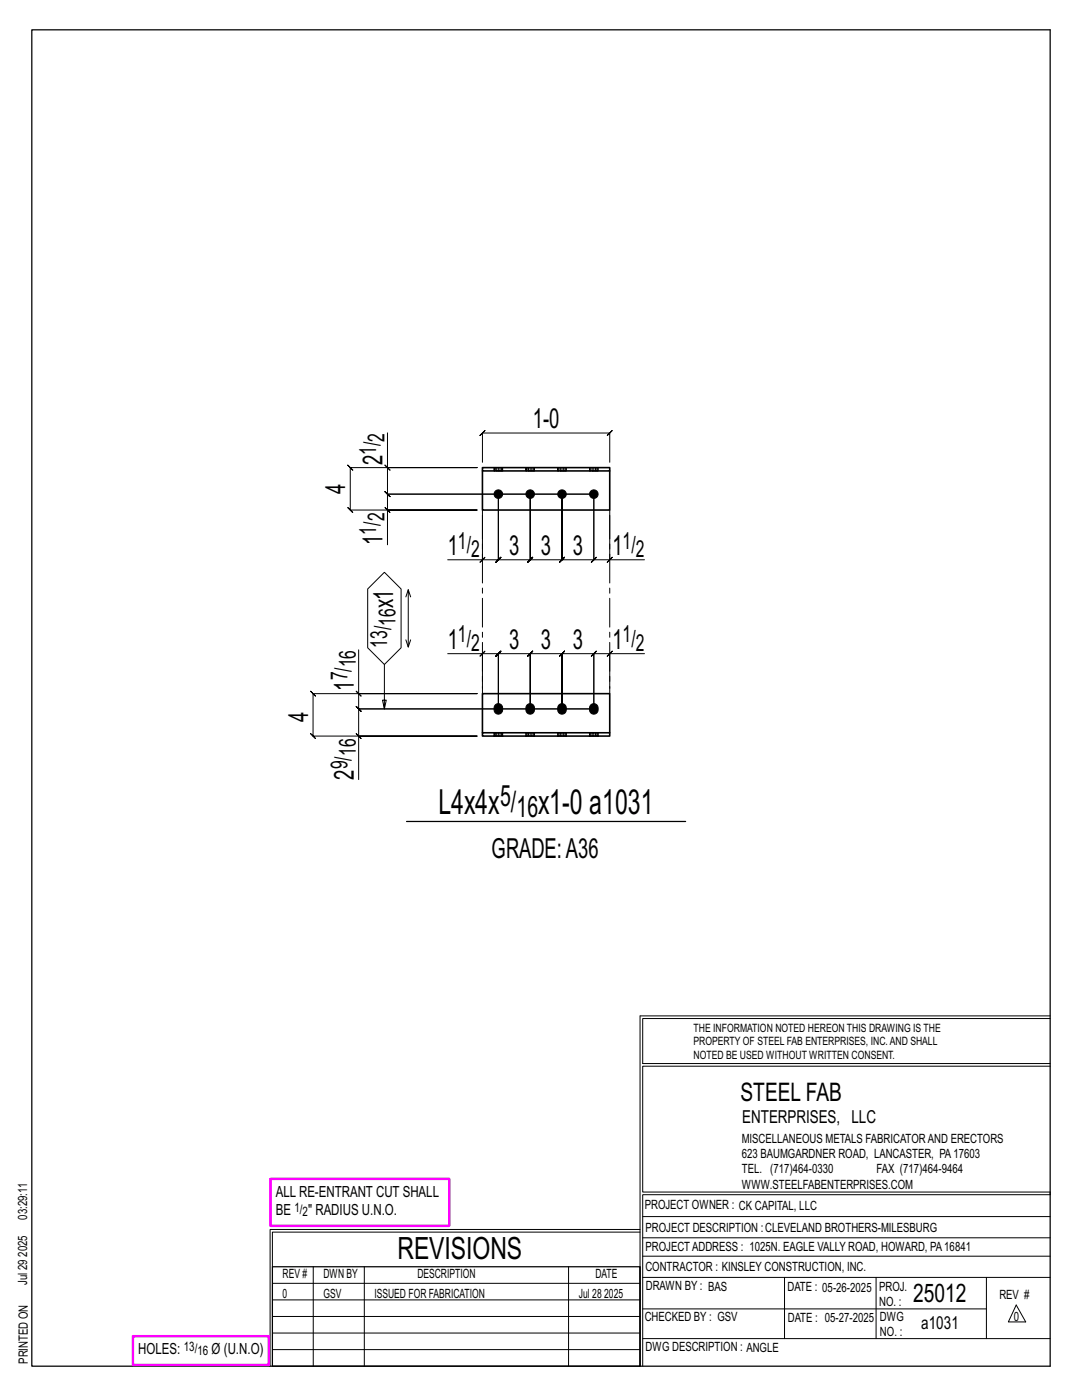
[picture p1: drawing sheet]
<svg xmlns="http://www.w3.org/2000/svg" width="216mm" height="279mm" viewBox="0 0 216 279" stroke-linecap="round" stroke-linejoin="round" font-family="sans-serif">
<g fill="none" stroke="#000" stroke-width=".2">
<path d="M76.8 92.8l1 1zM77.3 86.4v6.9h17.9h-25.3l-.5-.5 1 1-.5-.5v8.5l-.5-.5 1 1-.5-.5h25.3h-17.9v6.9M77.3 93.3v5.3l-.5-.5 1 1-.5-.5h41.2M96.3 92.3v-5.9l-.5 .5 1-1-.5 .5h25.4l-.5 .5 1-1-.5 .5v5.9M118.5 98.6v13.1l.5-.5-1 1 .5-.5h-6.4l.5-.5-1 1 .5-.5v-13.1v13.1l.5-.5-1 1 .5-.5h-6.3l.5-.5-1 1 .5-.5v-13.1v13.1l.5-.5-1 1 .5-.5h-6.4l.5-.5-1 1 .5-.5v-13.1v13.1l.5-.5-1 1 .5-.5h-3.1M118.5 98.6v13.1l-.5 .5 1-1-.5 .5h3.2M118.5 98.6h-41.2l-.5-.5 1 1-.5-.5v3.2M73.4 117.5l3.3-3.3 3.3 3.3v11.8l-3.3 3.3-3.3-3.3zM76.8 101.3l1 1zM81.5 117.7l-.5 1.4M81.9 119.1l-.4-1.4v11.4M96.3 111.7l.5-.5-1 1z"/>
<path d="M96.3 102.8v8.9h-7M121.7 111.7l.5-.5-1 1zM121.7 102.8v8.9h6.9M71.1 137.9l1 1zM71.6 129.7v8.7h23.6h-32.7l-.5-.5 1 1-.5-.5v8.5l-.5-.5 1 1-.5-.5h32.7h-23.6v8.7M71.6 138.4v3.1l-.5-.5 1 1-.5-.5h46.9M76.7 132.6v8.9l-.4-1.8h.8l-.4 1.8M81 127.7l.5 1.4 .4-1.4M89.3 130.5h7v6.9M96.3 130.5l.5-.5-1 1zM96.3 130.5h3.1l-.5 .5 1-1-.5 .5v11v-11l-.5 .5 1-1-.5 .5h6.4l-.5 .5 1-1-.5 .5v11v-11l-.5 .5 1-1-.5 .5h6.3l-.5 .5 1-1-.5 .5v11v-11l-.5 .5 1-1-.5 .5h6.4l-.5 .5 1-1-.5 .5v11M121.7 130.5l.5-.5-1 1z"/>
<path d="M121.7 130.5h-3.2l.5-.5-1 1 .5-.5v11M128.6 130.5h-6.9v6.9M71.1 146.4l1 1zM118.5 141.5h-46.9l-.5-.5 1 1-.5-.5v5.4M127.7 202.7v70M127.7 202.7h81.8M209.5 203.3h-81.3v9h81.3M209.5 212.8h-81.3v25.1h81.3v.5h-81.3v34.3M54.4 259.4h73.3M54.4 256.1h73.3M62.5 252.8v19.9M72.7 252.8v19.9"/>
<path d="M113.4 252.8v19.9M127.7 245.4h-73.8v27.3M127.7 245.9h-73.3v6.9M128.2 242.8h81.3M128.2 254.9h81.3M128.2 250.7h81.3M128.2 247h81.3M156.5 254.9v12.2M174.8 254.9v12.2M196.8 254.9v12.2M54.4 269.3h73.3M54.4 266h73.3"/>
<path d="M54.4 262.7h73.3M128.2 261.2h68.6M128.2 267.1h81.3M202.8 260.4l1.9 3.4h-3.5z"/>
</g>
<path d="M6.3 6h203.2v266.7h-203.2zM81.1 163.9h55.7M54.4 252.8h73.3v19.9h-73.3z" fill="none" stroke="#000" stroke-width=".25"/>
<path d="M54 235.3h35.6v9.3h-35.6zM26.5 266.7h27.1v5.7h-27.1z" fill="none" stroke="#f0f" stroke-width=".5"/>
<g fill="#000" stroke="#000" stroke-width=".2">
<path d="M98.8 140.7a.91 .91 0 0 1 1.2-.1 .91 .91 0 0 1 .3 1.1 .9 .9 0 0 1-1.1 .8 .9 .9 0 0 1-.6-1.2zM105.2 140.7a.91 .91 0 0 1 1.1-.1 .91 .91 0 0 1 .4 1.1 .9 .9 0 0 1-1.1 .8 .9 .9 0 0 1-.7-1.2zM111.5 140.7a.91 .91 0 0 1 1.2-.1 .91 .91 0 0 1 .3 1.1 .9 .9 0 0 1-1.1 .8 .9 .9 0 0 1-.6-1.2zM117.9 140.7a.91 .91 0 0 1 1.1-.1 .91 .91 0 0 1 .4 1.1 .9 .9 0 0 1-1.1 .8 .9 .9 0 0 1-.7-1.2z"/>
<circle cx="99.4" cy="98.6" r=".86"/>
<circle cx="105.8" cy="98.6" r=".86"/>
<circle cx="112.1" cy="98.6" r=".86"/>
<circle cx="118.5" cy="98.6" r=".86"/>
</g>
<g fill="none" stroke="#000" stroke-width=".32">
<path d="M96.3 93.3h25.4v.7h-25.4zM96.3 94v7.8h25.4v-7.8M96.3 146.2h25.4v.7h-25.4zM96.3 146.2v-7.8h25.4v7.8M98.6 146.2h.1M98.6 146.9h.1M100.3 146.2h.1M100.3 146.9h.1M104.9 146.2h.1M104.9 146.9h.1M106.7 146.2h.1M106.7 146.9h.1"/>
<path d="M111.3 146.2h.1M111.3 146.9h.1M113 146.2h.1M113 146.9h.1M117.6 146.2h.1M117.6 146.9h.1M119.4 146.2h.1M119.4 146.9h.1"/>
</g>
<g fill="none" stroke="#000" stroke-width=".2" stroke-dasharray="2 1.4">
<path d="M98.6 93.3v.7zM98.6 93.3h.2M99.1 93.3h-.3v.7h-.2M99.1 94h.3v-.7h-.3v.7h-.3M99.4 93.3h.4v.7h-.4M99.8 93.3h.2v.7h-.2M100 93.3h.2v.7h-.2M100.2 93.3v.7M104.9 93.3l.1 .7zM105 93.3h.2M105.5 93.3h-.3v.7h-.2M105.5 94h.3v-.7h-.3v.7h-.3"/>
<path d="M105.8 93.3h.3v.7h-.3M106.1 93.3h.3v.7h-.3M106.4 93.3h.2v.7h-.2M106.6 93.3v.7M111.3 93.3v.7zM111.3 93.3h.2M111.8 93.3h-.3v.7h-.2M111.8 94h.3v-.7h-.3v.7h-.3M112.1 93.3h.4v.7h-.4M112.5 93.3h.2v.7h-.2M112.7 93.3h.2v.7h-.2M112.9 93.3v.7"/>
<path d="M117.6 93.3l.1 .7zM117.7 93.3h.2M118.2 93.3h-.3v.7h-.2M118.2 94h.3v-.7h-.3v.7h-.3M118.5 93.3h.3v.7h-.3M118.8 93.3h.3v.7h-.3M119.1 93.3h.2v.7h-.2M119.3 93.3v.7M98.6 146.2h.1M98.6 146.2v.7M98.6 146.9h.1M98.8 146.9h-.2v-.7h.2"/>
<path d="M99.1 146.2h.3v.7h-.3zM99.1 146.9h-.3v-.7h.3M99.4 146.9h.4v-.7h.2M99.4 146.2h.4M99.8 146.9h.2v-.7h.2M100 146.9h.2l.1-.7M100.3 146.9v-.7M100.3 146.9h-.1M104.9 146.2h.1M104.9 146.2v.7M105 146.9h-.1M105.2 146.9h-.2v-.7h.2"/>
<path d="M105.5 146.2h.3v.7h-.3zM105.5 146.9h-.3v-.7h.3M105.8 146.9h.3v-.7h.3M105.8 146.2h.3M106.1 146.9h.3v-.7h.2M106.4 146.9h.2l.1-.7M106.7 146.9v-.7M106.7 146.9h-.1M111.3 146.2h.1M111.3 146.2v.7M111.3 146.9h.1M111.5 146.9h-.2v-.7h.2"/>
<path d="M111.8 146.2h.3v.7h-.3zM111.8 146.9h-.3v-.7h.3M112.1 146.9h.4v-.7h.2M112.1 146.2h.4M112.5 146.9h.2v-.7h.2M112.7 146.9h.2l.1-.7M113 146.9v-.7M113 146.9h-.1M117.6 146.2h.1M117.6 146.2v.7M117.7 146.9h-.1M117.9 146.9h-.2v-.7h.2"/>
<path d="M118.2 146.2h.3v.7h-.3zM118.2 146.9h-.3v-.7h.3M118.5 146.9h.3v-.7h.3M118.5 146.2h.3M118.8 146.9h.3v-.7h.2M119.1 146.9h.2l.1-.7M119.4 146.9v-.7M119.4 146.9h-.1"/>
</g>
<path d="M96.3 101.8v36.6M121.7 101.8v36.6" fill="none" stroke="#000" stroke-width=".2" stroke-dasharray="5.8 1 1 1"/>
<g font-size="6.9">
<text x="87.5" y="162.5">L4x4x</text>
<text x="107.4" y="162.5">x1-0 a1031</text>
</g>
<text font-size="6.1" x="79.3" y="251.3">REVISIONS</text>
<g font-size="5.9">
<text x="99.8" y="160.9">5/</text>
<text x="103" y="163">16</text>
</g>
<g font-size="5.5">
<text x="106.3" y="85.4">1-0</text>
<text x="76.3" y="92.8" transform="rotate(-90 76.3 92.8)">2</text>
<text x="68.9" y="98.6" transform="rotate(-90 68.9 98.6)">4</text>
<text x="76.3" y="108.7" transform="rotate(-90 76.3 108.7)">1</text>
<text x="89.3" y="110.7">1</text>
<text x="101.6" y="110.7">3</text>
<text x="107.9" y="110.7">3</text>
<text x="114.3" y="110.7">3</text>
<text x="122.2" y="110.7">1</text>
<text x="78.5" y="121.4" transform="rotate(-90 78.5 121.4)">x1</text>
<text x="89.3" y="129.5">1</text>
<text x="101.6" y="129.5">3</text>
<text x="107.9" y="129.5">3</text>
<text x="114.3" y="129.5">3</text>
<text x="122.2" y="129.5">1</text>
<text x="70.6" y="137.8" transform="rotate(-90 70.6 137.8)">1</text>
<text x="61.5" y="144.1" transform="rotate(-90 61.5 144.1)">4</text>
<text x="70.6" y="155.6" transform="rotate(-90 70.6 155.6)">2</text>
<text x="98.1" y="171.2">GRADE:A36</text>
</g>
<g font-size="5.1">
<text x="147.8" y="219.8">STEEL FAB</text>
<text x="182.2" y="259.9">25012</text>
</g>
<g font-size="4.7">
<text x="76.7" y="88.1" transform="rotate(-90 76.7 88.1)">2</text>
<text x="75.1" y="90.7" transform="rotate(-90 75.1 90.7)">1/</text>
<text x="75.1" y="106.7" transform="rotate(-90 75.1 106.7)">1/</text>
<text x="76.7" y="104.1" transform="rotate(-90 76.7 104.1)">2</text>
<text x="91.4" y="109.5">1/</text>
<text x="94" y="111.1">2</text>
<text x="124.2" y="109.5">1/</text>
<text x="126.9" y="111.1">2</text>
<text x="78.9" y="124.9" transform="rotate(-90 78.9 124.9)">16</text>
<text x="77.2" y="129.3" transform="rotate(-90 77.2 129.3)">13/</text>
<text x="91.4" y="128.2">1/</text>
<text x="94" y="129.9">2</text>
<text x="124.2" y="128.2">1/</text>
<text x="126.9" y="129.9">2</text>
<text x="69.3" y="135.8" transform="rotate(-90 69.3 135.8)">7/</text>
<text x="71" y="133.2" transform="rotate(-90 71 133.2)">16</text>
<text x="69.3" y="153.5" transform="rotate(-90 69.3 153.5)">9/</text>
<text x="71" y="150.9" transform="rotate(-90 71 150.9)">16</text>
</g>
<g font-size="3.6">
<text x="148.1" y="224.1">ENTERPRISES, LLC</text>
<text x="183.8" y="265.2">a1031</text>
</g>
<g font-size="3.1">
<text x="55" y="238.9">ALL RE-ENTRANT CUT SHALL</text>
<text x="55" y="242.5">BE</text>
<text x="61.5" y="242.5">&quot; RADIUS U.N.O.</text>
<text x="27.6" y="270.2">HOLES:</text>
<text x="42.2" y="270.2">Ø (U.N.O)</text>
</g>
<g font-size="2.6">
<text x="58.8" y="241.8">1/</text>
<text x="60.4" y="242.7">2</text>
<text x="36.7" y="269.6">13/</text>
<text x="39.4" y="270.5">16</text>
</g>
<g font-size="2.5">
<text x="148" y="231.2">623 BAUMGARDNER ROAD, LANCASTER, PA17603</text>
<text x="148" y="228.1">MISCELLANEOUS METALS FABRICATORAND ERECTORS</text>
<text x="148" y="237.2">WWW.STEELFABENTERPRISES.COM</text>
<text x="148" y="234.2">TEL. (717)464-0330</text>
<text x="174.9" y="234.2">FAX (717)464-9464</text>
<text x="5.4" y="243.4" transform="rotate(-90 5.4 243.4)">03:29:11</text>
<text x="128.7" y="241.3">PROJECT OWNER : CK CAPITAL, LLC</text>
<text x="128.8" y="246">PROJECT DESCRIPTION :CLEVELAND BROTHERS-MILESBURG</text>
<text x="5.4" y="250.8" transform="rotate(-90 5.4 250.8)">2025</text>
<text x="128.8" y="249.7">PROJECTADDRESS : 1025N. EAGLE VALLY ROAD, HOWARD, PA16841</text>
<text x="5.4" y="256.5" transform="rotate(-90 5.4 256.5)">Jul 29</text>
<text x="56.4" y="255">REV #</text>
<text x="64.5" y="255">DWN BY</text>
<text x="83.3" y="255">DESCRIPTION</text>
<text x="118.8" y="255">DATE</text>
<text x="128.8" y="253.7">CONTRACTOR : KINSLEY CONSTRUCTION, INC.</text>
<text x="128.9" y="257.5">DRAWN BY : BAS</text>
<text x="157.1" y="257.6">DATE : 05-26-2025</text>
<text x="175.4" y="257.7">PROJ.</text>
<text x="56.4" y="259">0</text>
<text x="64.5" y="259">GSV</text>
<text x="74.7" y="259">ISSUED FOR FABRICATION</text>
<text x="115.5" y="259">Jul 28</text>
<text x="120.6" y="259">2025</text>
<text x="128.6" y="263.7">CHECKED BY : GSV</text>
<text x="157.2" y="263.7">DATE : 05-27-2025</text>
<text x="175.4" y="260.7">NO. :</text>
<text x="175.6" y="263.7">DWG</text>
<text x="199.4" y="259.2">REV #</text>
<text x="202.3" y="263.7">0</text>
<text x="128.8" y="269.7">DWG DESCRIPTION : ANGLE</text>
<text x="175.6" y="266.7">NO. :</text>
<text x="5.5" y="272.2" transform="rotate(-90 5.5 272.2)">PRINTED ON</text>
</g>
<g font-size="2.3">
<text x="138.4" y="208.6">PROPERTY OF STEEL FAB ENTERPRISES, INC.AND SHALL</text>
<text x="138.4" y="205.9">THE INFORMATION NOTED HEREON THIS DRAWING IS THE</text>
<text x="138.4" y="211.3">NOTED BE USED WITHOUT WRITTEN CONSENT.</text>
</g>
</svg>
